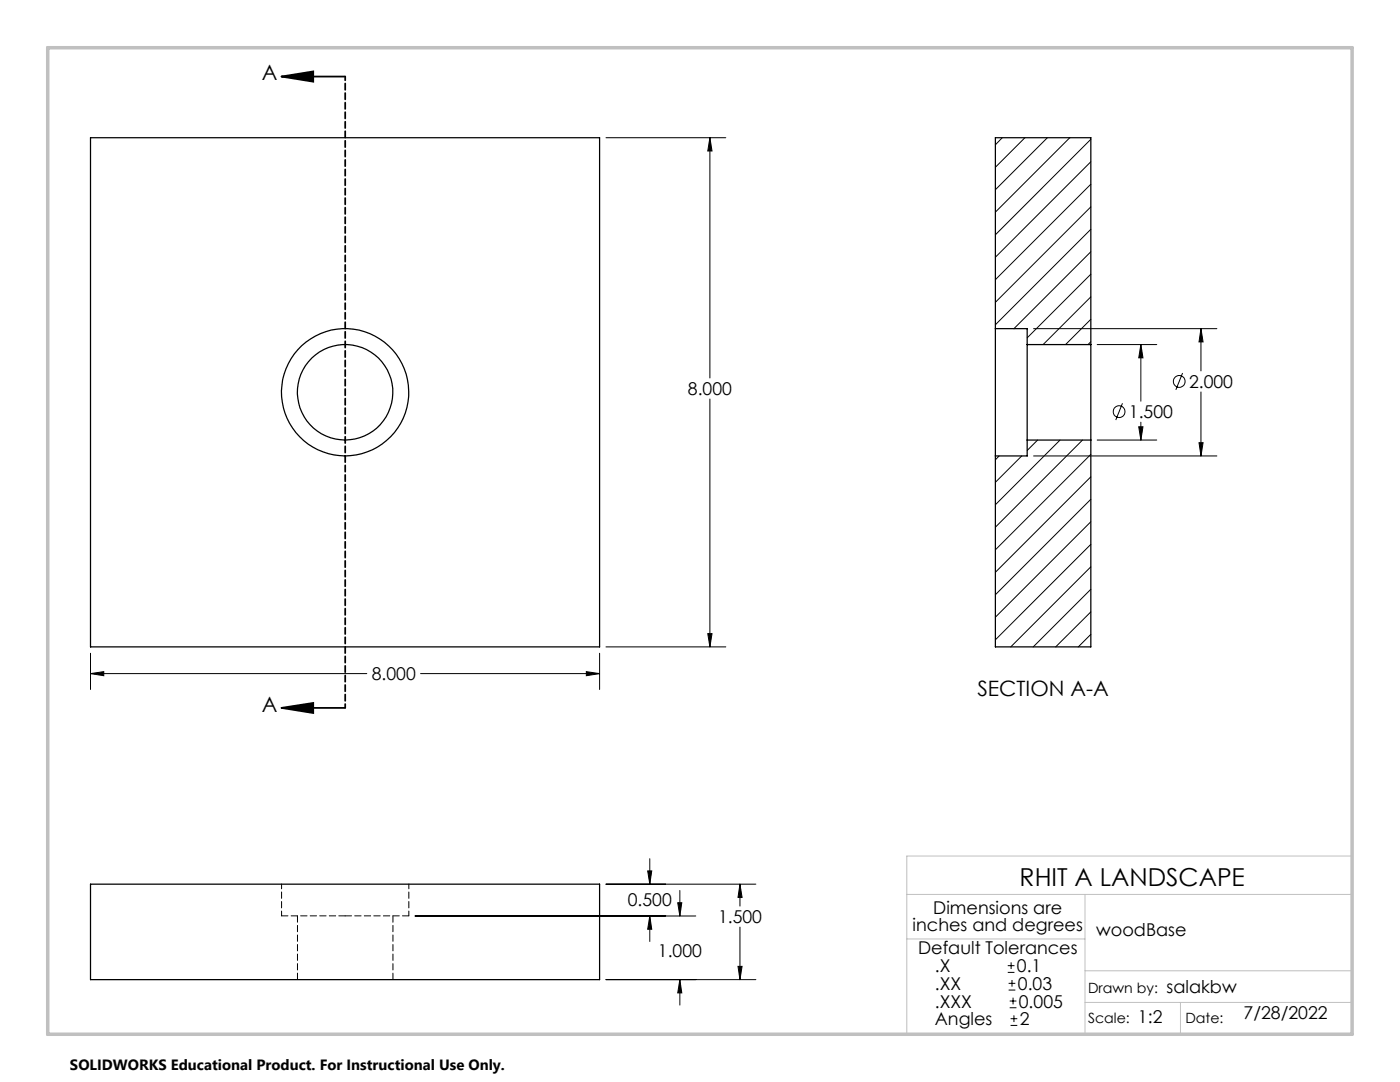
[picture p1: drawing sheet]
<svg xmlns="http://www.w3.org/2000/svg" width="279mm" height="216mm" viewBox="0 0 279 216" stroke-linecap="round" stroke-linejoin="round" font-family="sans-serif">
<g fill="none" stroke="#000" stroke-width=".2">
<path d="M120.9 27.5h24M141.7 27.5v47.9M141.7 27.5l.4 2.6h-.8zM200 27.5l-1.4 1.4M204.5 27.5l-5.9 5.9M209 27.5l-10.4 10.4M213.5 27.5l-14.9 14.8M217.7 27.8l-19.1 19M217.7 32.3l-19.1 19M217.7 36.8l-19.1 19M217.7 41.3l-19.1 19M217.7 45.8l-19.1 19"/>
<path d="M217.7 50.2l-15.3 15.4M217.7 54.7l-12.7 12.7M217.7 59.2l-9.5 9.6M141.7 79.6v49.5M206.3 65.6h36.6M217.7 63.7l-5 5.1M217.7 68.2l-.6 .6M219 68.8h11.9M227.7 68.8v11.2M227.7 68.8l.4 2.6h-.8zM236 74.4l-1.3 3.4M239.7 65.6l.4 2.6h-.8z"/>
<path d="M239.7 65.6v8.4M239.7 78.2v12.8M199.4 91l-.8 .8M203.9 91l-5.3 5.2M206.3 91h36.6M207.1 87.8l-2.1 2.1M211.6 87.8l-13 12.9M216 87.8l-17.4 17.4M217.7 90.7l-19.1 19M217.7 95.1l-19.1 19.1M217.7 99.6l-19.1 19.1M219 87.8h11.9"/>
<path d="M224 80.5l-1.3 3.3M227.3 85.2h.8l-.4 2.6zM227.7 84.2v3.6M239.3 88.3h.8l-.4 2.7zM217.7 104.1l-19.1 19.1M217.7 108.6l-19.1 19.1M217.7 113.1l-16 16M217.7 117.6l-11.5 11.5M18.1 130.4v7.2M18.1 134.4h55.1M18.1 134.4l2.6-.4v.8zM83.9 134.4h35.8"/>
<path d="M117 134l2.7 .4-2.7 .4zM119.7 130.4v7.2M120.9 129.1h24M141.3 126.4h.8l-.4 2.7zM217.7 122.1l-7 7M217.7 126.6l-2.5 2.5M120.9 176.4h29.9M129.3 173.8h.8l-.4 2.6zM129.7 171.3v5.1M135.7 177.7v5.1M147.7 176.4v4.4M147.7 176.4l.4 2.7h-.8z"/>
<path d="M82.8 182.8h56.1M120.9 195.5h29.9M129.7 182.8v5.1M129.7 182.8l.4 2.6h-.8zM135.3 180.1h.8l-.4 2.7zM135.7 195.5v5.1M135.7 195.5l.4 2.6h-.8zM147.3 192.8h.8l-.4 2.7zM147.7 185v10.5M201.1 194h1.4M201.1 192.7h1.4M201.3 197.6h1.3"/>
<path d="M201.3 196.2h1.3M201.5 199.7h1.3M201.8 192v1.4M202 195.5v1.4M202.2 199.1v1.3M201.5 201.1h1.3M201.7 204.6h1.3M201.7 203.3h1.3M202.4 202.6v1.3"/>
<circle cx="235.3" cy="76.1" r="1.17"/>
<circle cx="223.3" cy="82.1" r="1.18"/>
</g>
<path d="M56.2 15.3h12.7M56.2 15.3l6.3-1v2zM56.2 141.3h12.7M56.2 141.3l6.3-1v2z" fill="none" stroke="#000" stroke-width=".35"/>
<path d="M68.9 15.3v125.9" fill="none" stroke="#000" stroke-width=".35" stroke-dasharray="1.3 .6" stroke-dashoffset=".5"/>
<path d="M181 178.5h88.8M181 170.8h88.8v35.6h-88.8zM216.5 178.5v27.9M181 187.4h35.5M216.5 193.7h53.3M216.5 200h53.3M235.6 200v6.4" fill="none" stroke="#c0c0c0" stroke-width=".2"/>
<path d="M9.5 9.5h260.3v196.9h-260.3z" fill="none" stroke="#c0c0c0" stroke-width=".7"/>
<g fill="#000">
<path d="M56.2 15.3l6.3-1v2zM56.2 141.3l6.3-1v2z"/>
<path d="M147.3 192.8h.8l-.4 2.7zM147.7 176.4l.4 2.7h-.8zM129.7 182.8l.4 2.6h-.8zM129.3 173.8h.8l-.4 2.6zM135.7 195.5l.4 2.6h-.8zM135.3 180.1h.8l-.4 2.7zM141.7 27.5l.4 2.6h-.8zM141.3 126.4h.8l-.4 2.7zM117 134l2.7 .4-2.7 .4zM18.1 134.4l2.6-.4v.8zM239.7 65.6l.4 2.6h-.8zM239.3 88.3h.8l-.4 2.7zM227.7 68.8l.4 2.6h-.8zM227.3 85.2h.8l-.4 2.6z"/>
</g>
<g fill="none" stroke="#000" stroke-width=".25">
<path d="M18.1 27.5h101.6v101.6h-101.6zM198.6 65.6v25.4M198.6 65.6v-38.1h19.1v41.3M198.6 65.6h6.4v3.2M205 68.8v19M205 68.8h12.7M217.7 68.8v19M205 87.8v3.2h-6.4M205 87.8h12.7M217.7 87.8v41.3h-19.1v-38.1M18.1 176.4h101.6v19.1h-101.6z"/>
<circle cx="68.9" cy="78.3" r="9.5"/>
<circle cx="68.9" cy="78.3" r="12.7"/>
</g>
<path d="M56.2 182.7h12.7M59.4 182.7v12.7M68.9 182.7h12.7M78.4 195.4v-12.7" fill="none" stroke="#000" stroke-width=".2" stroke-dasharray="1.3 .6"/>
<path d="M56.2 176.4v6.3M81.6 182.7v-6.3" fill="none" stroke="#000" stroke-width=".2" stroke-dasharray="1.3 .6" stroke-dashoffset=".3"/>
<text font-size="4.9" x="203.5" y="176.7">RHIT A LANDSCAPE</text>
<g font-size="4.2">
<text x="52.2" y="16">A</text>
<text x="52.2" y="142">A</text>
<text x="195.1" y="139">SECTION A-A</text>
</g>
<g font-size="3.5">
<text x="237.3" y="77.4">2.000</text>
<text x="137.3" y="78.8">8.000</text>
<text x="225.3" y="83.5">1.500</text>
<text x="74.2" y="135.7">8.000</text>
<text x="125.3" y="180.8">0.500</text>
<text x="143.3" y="184.2">1.500</text>
<text x="182.1" y="185.9">inches and degrees</text>
<text x="186.3" y="182.3">Dimensions are</text>
<text x="131.3" y="191">1.000</text>
<text x="183.2" y="190.3">Default Tolerances</text>
<text x="218.8" y="186.8">woodBase</text>
<text x="186.6" y="197.5">.XX</text>
<text x="186.6" y="194">.X</text>
<text x="202.9" y="194">0.1</text>
<text x="203.1" y="197.5">0.03</text>
<text x="186.6" y="201.1">.XXX</text>
<text x="203.3" y="201.1">0.005</text>
<text x="232.8" y="198.1">salakbw</text>
<text x="248.2" y="203.3">7/28/2022</text>
<text x="186.6" y="204.6">Angles</text>
<text x="203.5" y="204.6">2</text>
<text x="227.1" y="204.1">1:2</text>
</g>
<text font-size="3" x="14" y="213.5">SOLIDWORKS Educational Product. For Instructional Use Only.</text>
<g font-size="2.8">
<text x="217.2" y="198.1">Drawn by:</text>
<text x="217.2" y="204.1">Scale:</text>
<text x="236.6" y="204.1">Date:</text>
</g>
</svg>
